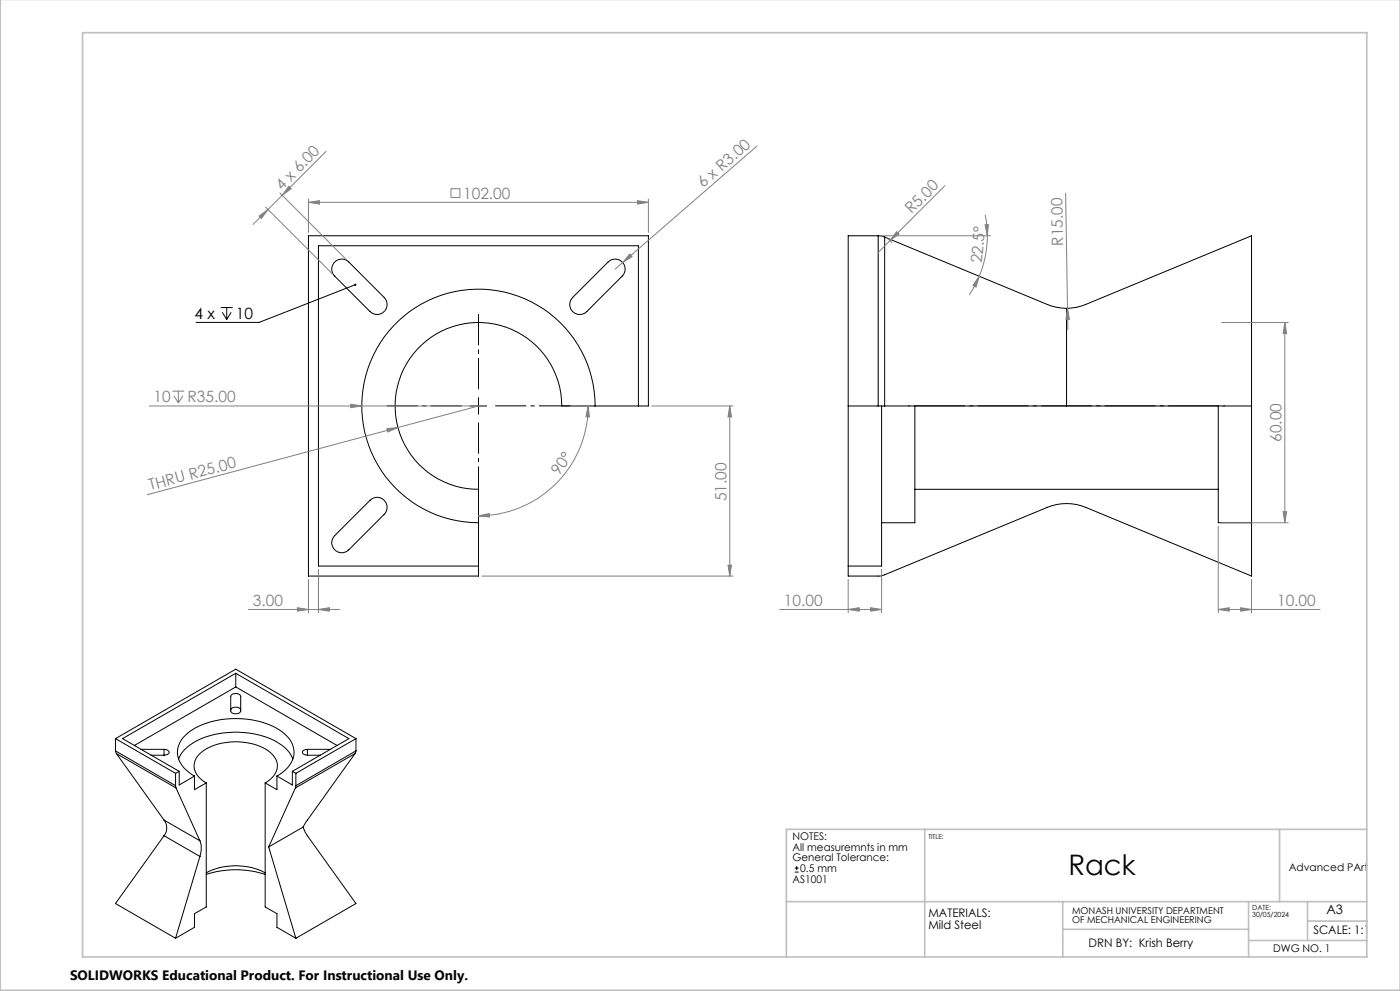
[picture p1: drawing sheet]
<svg xmlns="http://www.w3.org/2000/svg" width="420mm" height="297mm" viewBox="0 0 420 297" stroke-linecap="round" stroke-linejoin="round" font-family="sans-serif">
<g fill="none" stroke="#000" stroke-width=".3">
<path d="M92.5 70.7h102v51h-26a25 25 0 0 0-25-25 25 25 0 0 0-25 25 25 25 0 0 0 25 24.9v26h-51zM100.6 78.3a2.95 2.95 0 0 1 4 .2l10.7 10.6a2.99 2.99 0 0 1-.1 4.3 2.99 2.99 0 0 1-4.2 0l-10.6-10.6a2.97 2.97 0 0 1 .2-4.5zM263.5 70.7l1.9 .3M263.5 70.7h-9v101.9h9.4l1.2-.2 49.1-20.4a15.1 15.1 0 0 1 11.5 0l49.8 20.6v-15.9M263.5 70.7v51M265.4 71l48.8 20.3a16.1 16.1 0 0 0 5.8 1.1M265.4 71v50.7M66.3 92.2h3.5M66.7 93.6l1.3 2.1M68 92.2v3.5M69.4 93.6l-1.4 2.1M106.6 85.3l-28.8 11.3h-19"/>
<path d="M171.8 89.1l10.6-10.6a2.99 2.99 0 0 1 4.2 0 2.99 2.99 0 0 1 .1 4.3l-10.7 10.6a2.99 2.99 0 0 1-4.2 0 2.99 2.99 0 0 1 0-4.3zM320 92.4a15.7 15.7 0 0 0 5.7-1.1l49.8-20.6v51M320 92.4v29.3M143.5 119.2v4.9M141 121.7h5M178.5 121.7a35 35 0 0 0-35-35 35 35 0 0 0-35 35 35 35 0 0 0 35 35M191.5 121.7v-48h-96v95.9h48M254.5 121.7h9M263.5 121.7h1.9M264.5 121.7v35M265.4 121.7h110.1M274.5 121.7v24.9"/>
<path d="M365.5 121.7v24.9M375.5 121.7v35M111 149.9a2.99 2.99 0 0 1 4.2 0 2.99 2.99 0 0 1 .1 4.3l-10.7 10.6a2.99 2.99 0 0 1-4.2 0 2.99 2.99 0 0 1 0-4.3zM264.5 156.7v12.9h-10M274.5 146.6v10.1h-10M274.5 146.6h91M365.5 146.6v10.1h10M69.2 212.8a1.74 1.74 0 0 1 3 0M69.5 208.2a1.8 1.8 0 0 1 2.7 .5v4.3a1.71 1.71 0 0 1-3 0v-4.3zM70.7 201.8l-33.9 19.6 17 9.8M70.7 201.8l34 19.6-17 9.8M70.7 205.9l30.4 17.5"/>
<path d="M70.7 205.9l-30.4 17.5M70.7 201.8v4.1M34.6 225l.3 .8M34.6 221.4l18.1 10.4M34.6 221.4l36.1-20.8 36.1 20.8M34.6 225l18.1 10.5M34.6 221.4v3.6M34.9 225.8l17.9 10.3M34.9 225.8l14.3 20M42.3 224.6h6.9M45.3 226.3h3.9M49.2 224.6a1.15 1.15 0 0 1 1.5 1.1l-.6 .5-.9 .1"/>
<path d="M49.2 224.6v1.7M52.7 235.5l.1 .6M52.7 231.8v3.7M52.8 236.1l7.2 15.9M53.6 227.5a12.5 12.5 0 0 1 8.4-6.7 27.5 27.5 0 0 1 21.6 1.9 9.5 9.5 0 0 1 4.2 4.8M53.8 231.2l-1.1 .6M53.8 231.2v4.1l4.5-2.7M58.3 232.6a8.1 8.1 0 0 1-4.9-8.5 11.5 11.5 0 0 1 7.7-7.1 27 27 0 0 1 23.2 2.1 7.2 7.2 0 0 1 3.4 8.7 10.1 10.1 0 0 1-4.6 4.8M58.3 232.6v4.1l3.6-2.1M61.9 234.6a5.4 5.4 0 0 1-3.1-7.2 13 13 0 0 1 10.6-5 16 16 0 0 1 12.6 4 4.9 4.9 0 0 1-1.2 7.5l-1.2 .7M61.9 234.6v37.2l-3.6 2v4.1l-5.6 3.3M79.6 234.6v37.2l3.5 2v4.1l5.7 3.3"/>
<path d="M83.1 232.6v4.1l-3.5-2.1M87.7 231.2l1.1 .6M87.7 231.2v4.1l-4.6-2.7M88.6 236.1l-8 17.7M88.8 235.5l-.2 .6M88.8 231.8v3.7M92.2 224.6a1.15 1.15 0 0 0-1.4 1.1l.5 .5 .9 .1M92.2 226.3h3.9M92.2 224.6h6.9M92.2 224.6v1.7M106.5 225.8l-14.7 20.5-.9 1.6M106.5 225.8l-17.9 10.3"/>
<path d="M106.8 225l-.3 .8M106.8 221.4l-18 10.4M106.8 221.4v3.6M106.8 225l-18 10.5M49.2 245.8a3.8 3.8 0 0 1 0 4.7M49.2 245.8l10.8 6.2M49.2 250.5l-14.6 20.3 18.1 10.4M49.2 250.5l10.8 6.2M60 252a7.2 7.2 0 0 1 0 4.7M60 256.7l-7.3 24.5M80.6 253.8l8.2 27.4M90.9 247.9l1.3 2.6 14.6 20.3-18 10.4"/>
<path d="M90.9 247.9l-10.3 5.9M239 259.6v1.2M61.9 261.6a19.5 19.5 0 0 1 17.7 0M61.9 262a29 29 0 0 1 17.7 0M238.4 261.4h1.2M238.4 260.2h1.2"/>
</g>
<g fill="none" stroke="#808080" stroke-width=".3">
<path d="M84 57.8l19.9 20M86.6 55.8l.7 .7-2.6 2zM92.5 59.7v10M97.8 45.4l-21.9 21.9M135.3 56.5h2.7v2.7h-2.7zM194.5 59.7v10M227.1 43.7l-40.3 35M283.5 55.7l-20 20M319.7 57.9l.7 40.8M77.7 64.8l2.7-2-2 2.7zM79.7 62.1l20 20M92.5 60.6l3.3-.5v1.1z"/>
<path d="M92.5 60.6h102M186.8 78.7l-2.3 1.9M188.9 76.1l.7 .8-2.8 1.8zM191.2 60.1l3.3 .5-3.3 .6zM264.5 70.7h32.7M266.2 71.5l1.4 1.4M269 69.4l.7 .7-2.7 2zM295.5 67.4l1-.1-.3 3.4zM295.6 64.4l.3 2.3 .3 4M296.2 70.7l-.5 5.7-.8 3.3-1.1 3.1M293.8 82.8l-1 3.2-.9-.5zM293.8 82.8l-1.4 2.9-1.6 2.7"/>
<path d="M320.3 92.4l.5 3.3h-1zM321.2 92.4h-.2M366.5 96.7h20M385.4 96.7l.6 3.3h-1zM385.4 96.7v60M51.7 117.2h3.6M52.2 118.6l1.3 2.2M53.5 117.2v3.6M54.9 118.6l-1.4 2.2M44.8 121.7h98.7l-99.3 26.6M105.2 121.1l3.3 .6-3.3 .5zM116.1 128.5l3.3-.4-3.1 1.4z"/>
<path d="M176.5 121.7l.3 3.3-1-.1zM176.5 121.7a32.9 32.9 0 0 1-33 32.9M195.5 121.7h24.4M218.9 121.7l.5 3.3h-1zM218.9 121.7v50.9M143.5 154.6l3.3-.7 .1 1zM365.5 157.7v26M366.5 156.7h20M385 153.3h1l-.6 3.4zM92.5 173.7v10M95.5 170.7v13M144.5 172.6h75.4"/>
<path d="M218.4 169.4h1l-.5 3.2zM254.5 173.7v10M264.5 170.7v13M375.5 173.7v10M74.5 182.7h27.4M89.2 182.1l3.3 .6-3.3 .5zM95.5 182.7l3.3-.6v1.1zM233.9 182.7h30.6M254.5 182.7l3.3-.6v1.1zM261.2 182.1l3.3 .6-3.3 .5zM365.5 182.7l3.3-.6v1.1zM365.5 182.7h30.5"/>
<path d="M372.1 182.1l3.4 .6-3.4 .5z"/>
</g>
<path d="M143.5 116.6v-22.5M138.5 121.6h-22.5M143.5 126.6v22.5M148.5 121.6h22.5" fill="none" stroke="#000" stroke-width=".3" stroke-dasharray="15.2 1.3 1.3 1.3" stroke-dashoffset="5.9" stroke-linecap="butt"/>
<path d="M272.5 121.6h95" fill="none" stroke="#000" stroke-width=".3" stroke-dasharray="15.2 1.3 1.3 1.3" stroke-dashoffset="-1.8" stroke-linecap="butt"/>
<path d="M.1 -.1v296.9h419.9M24.8 9.8h385.2v277h-385.2zM277.4 248.6v38.2M383.9 248.6v21.6M410 248.6h-174.1v38.2M235.9 270.2h174.1M318.8 270.2v16.6M318.8 278.5h55.8M374.6 270.2v16.6M392.3 270.2v11.7M392.3 276h17.8M374.6 281.9h35.4" fill="none" stroke="#c0c0c0" stroke-width=".5"/>
<path d="M106.3 85.1l.3-.1 .3 .2-.3 .1 .3-.1a.34 .34 0 0 1-.4 .5 .34 .34 0 0 1-.2-.6z" fill="#000"/>
<g fill="#808080">
<path d="M105.2 121.1l3.3 .6-3.3 .5z"/>
<path d="M116.1 128.5l3.3-.4-3.1 1.4z"/>
<path d="M188.9 76.1l.7 .8-2.8 1.8z"/>
<path d="M269 69.4l.7 .7-2.7 2z"/>
<path d="M320.3 92.4l.5 3.3h-1z"/>
<path d="M191.2 60.1l3.3 .5-3.3 .6zM92.5 60.6l3.3-.5v1.1z"/>
<path d="M254.5 182.7l3.3-.6v1.1zM261.2 182.1l3.3 .6-3.3 .5zM365.5 182.7l3.3-.6v1.1zM372.1 182.1l3.4 .6-3.4 .5z"/>
<path d="M95.5 182.7l3.3-.6v1.1zM89.2 182.1l3.3 .6-3.3 .5z"/>
<path d="M86.6 55.8l.7 .7-2.6 2zM77.7 64.8l2.7-2-2 2.7z"/>
<path d="M143.5 154.6l3.3-.7 .1 1zM176.5 121.7l.3 3.3-1-.1z"/>
<path d="M293.8 82.8l-1 3.2-.9-.5zM295.5 67.4l1-.1-.3 3.4z"/>
<path d="M218.9 121.7l.5 3.3h-1zM218.4 169.4h1l-.5 3.2zM385.4 96.7l.6 3.3h-1zM385 153.3h1l-.6 3.4z"/>
</g>
<text font-size="8.5" x="320.5" y="262.1">Rack</text>
<g font-size="4.7" fill="#808080">
<text x="84.6" y="57.2" transform="rotate(-45 84.6 57.2)">4 x 6.00</text>
<text x="138.9" y="59.6">102.00</text>
<text x="210.9" y="56.4" transform="rotate(-41 210.9 56.4)">6 x R3.00</text>
<text x="273.5" y="64.3" transform="rotate(-45 273.5 64.3)">R5.00</text>
<text x="319" y="73.7" transform="rotate(-91 319 73.7)">R15.00</text>
<text x="294.6" y="78.9" transform="rotate(-85 294.6 78.9)">22.5°</text>
<text x="46.1" y="120.6">10</text>
<text x="56.3" y="120.6">R35.00</text>
<text x="384.5" y="132.5" transform="rotate(-90 384.5 132.5)">60.00</text>
<text x="167.8" y="142.7" transform="rotate(-55 167.8 142.7)">90°</text>
<text x="45.2" y="146.9" transform="rotate(-15 45.2 146.9)">THRU R25.00</text>
<text x="217.9" y="150.3" transform="rotate(-90 217.9 150.3)">51.00</text>
<text x="75.9" y="181.6">3.00</text>
<text x="235.2" y="181.6">10.00</text>
<text x="383.1" y="181.6">10.00</text>
</g>
<g font-size="4.7">
<text x="58.4" y="95.6">4 x</text>
<text x="70.8" y="95.6">10</text>
</g>
<text font-size="4.1" x="21" y="293.7">SOLIDWORKS Educational Product. For Instructional Use Only.</text>
<text font-size="3.9" x="398" y="273.9">A3</text>
<g font-size="3.5">
<text x="278.5" y="275">MATERIALS:</text>
<text x="278.5" y="278.5">Mild Steel</text>
<text x="394" y="279.8">SCALE: 1:1</text>
<text x="326.5" y="283.8">DRN BY: Krish Berry</text>
</g>
<g font-size="3.2">
<text x="237.8" y="251.8">NOTES:</text>
<text x="237.8" y="255">All measuremnts in mm</text>
<text x="237.8" y="258.2">General Tolerance:</text>
<text x="240.1" y="261.3">0.5 mm</text>
<text x="386.6" y="261.2">Advanced PArt</text>
<text x="237.8" y="264.5">AS1001</text>
<text x="382" y="285.4">DWG NO. 1</text>
</g>
<g font-size="2.8">
<text x="321.6" y="273.9">MONASH UNIVERSITY DEPARTMENT</text>
<text x="321.6" y="276.8">OF MECHANICAL ENGINEERING</text>
</g>
<g font-size="2.1">
<text x="375.7" y="272.8">DATE:</text>
<text x="375.7" y="275">30/05/2024</text>
</g>
<text font-size="2" x="278.5" y="251.4">TITLE:</text>
</svg>
